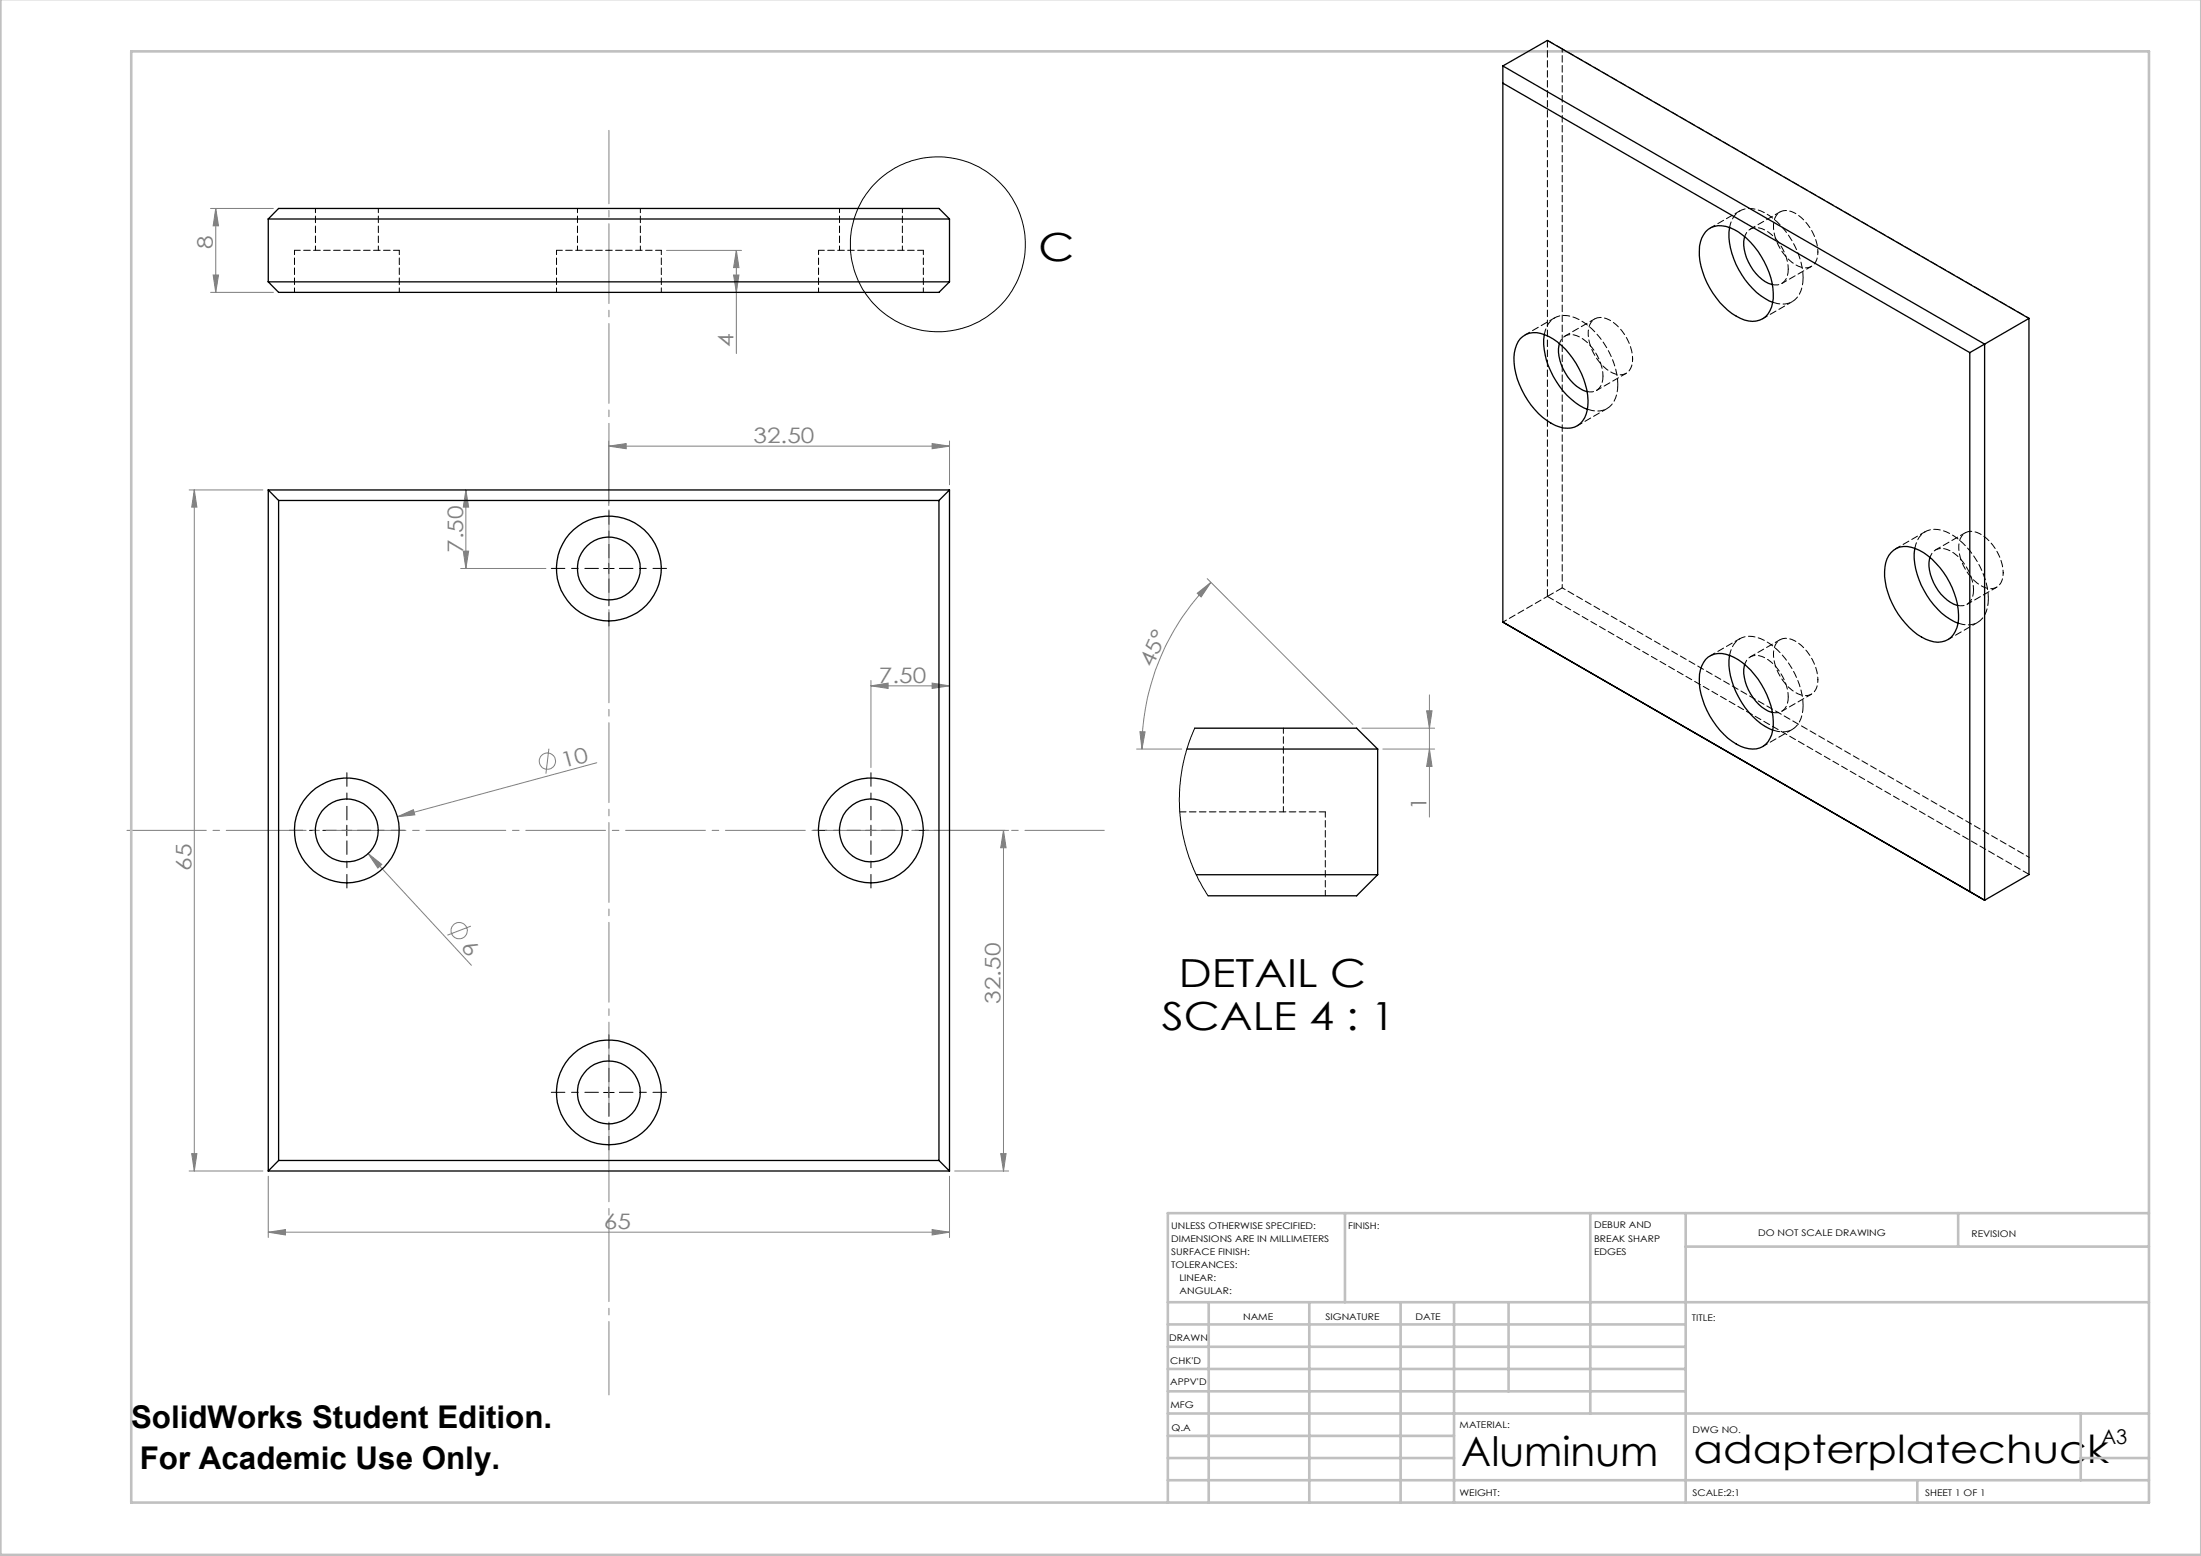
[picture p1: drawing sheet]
<svg xmlns="http://www.w3.org/2000/svg" width="420mm" height="297mm" viewBox="0 0 420 297" stroke-linecap="round" stroke-linejoin="round" font-family="sans-serif">
<g fill="none" stroke="#808080" stroke-width=".19">
<path d="M40.2 39.8h12M41.2 39.8l.5 3.3h-1zM41.2 39.8v16M40.2 55.8h12M40.7 52.5h1l-.5 3.3zM127.2 47.8h14.3M140 52.5h1l-.5 3.3zM140.5 47.8l.5 3.3h-1zM140.5 47.8v19.7M36.1 93.5h14.1M37.1 93.5l.5 3.3h-1zM37.1 93.5v130"/>
<path d="M88.9 93.5v15M88.9 93.5l.5 3.3h-1zM116.2 85.2l3.3-.5v1zM116.2 84.2v12.3M116.2 85.2h65M177.9 84.7l3.3 .5-3.3 .5zM181.2 84.2v8.3M87.9 108.5h16.3M88.4 105.2h1l-.5 3.3zM228.5 113.2l2.6-2-1.9 2.7zM230.4 110.5l27.8 27.8M231.1 111.2a45.1 45.1 0 0 0-13.2 31.8"/>
<path d="M166.2 130.9l3.3-.5v1zM166.2 129.9v16.6M166.2 130.9h15M177.9 130.4l3.3 .5-3.3 .5zM217.5 139.7h1l-.6 3.3zM259.9 139h13.9M272.2 135.7h1.1l-.5 3.3zM272.8 132.6v23.4M75.8 155.9l3.1-1.4 .3 1zM104.7 142.9l-.5 4.8M113.9 145.6l-38.1 10.3M178.2 158.5h14.3"/>
<path d="M191.5 158.5l.5 3.3h-1zM191.5 158.5v65M216.9 143h8.6M263.9 143h9.9M272.8 143l.5 3.3h-1.1zM70.2 162.9l2.6 2.1-.7 .7zM70.2 162.9l19.8 21.4M89.9 176.8l-4.5 1.7M36.1 223.5h14.1M36.6 220.2h1l-.5 3.3zM51.2 235.2l3.3-.5v1zM51.2 224.5v11.7"/>
<path d="M51.2 235.2h130M177.9 234.7l3.3 .5-3.3 .5zM181.2 224.5v11.7M182.2 223.5h10.3M191 220.2h1l-.5 3.3z"/>
<circle cx="104.4" cy="145.3" r="1.55"/>
<circle cx="87.6" cy="177.6" r="1.56"/>
</g>
<g fill="none" stroke="#000" stroke-width=".19">
<path d="M115.2 108.5h2M116.2 107.5v2M65.2 158.5h2M66.2 157.5v2M165.2 158.5h2M166.2 157.5v2M115.2 208.5h2M116.2 207.5v2"/>
<circle cx="179" cy="46.6" r="16.7"/>
</g>
<g fill="none" stroke="#000" stroke-width=".19" stroke-dasharray="15.2 1.3 1.3 1.3" stroke-dashoffset="12.6">
<path d="M114.2 108.5h-9M116.2 106.5v-9M116.2 110.5v9M118.2 108.5h9M64.2 158.5h-9M66.2 156.5v-9M68.2 158.5h9M164.2 158.5h-9M166.2 156.5v-9M168.2 158.5h9M66.2 160.5v9M166.2 160.5v9"/>
<path d="M114.2 208.5h-9M116.2 206.5v-9M116.2 210.5v9M118.2 208.5h9"/>
</g>
<path d="M116.2 24.9v241.4" fill="none" stroke="#808080" stroke-width=".19" stroke-dasharray="15.2 1.3 1.3 1.3" stroke-dashoffset="1.2"/>
<path d="M24.2 158.5h186.5" fill="none" stroke="#808080" stroke-width=".19" stroke-dasharray="15.2 1.3 1.3 1.3" stroke-dashoffset=".1"/>
<g fill="none" stroke="#c0c0c0" stroke-width=".5">
<path d="M.1 -.1v296.9h419.9M25 9.8h385.1v277h-385.1zM256.6 231.6v17M303.5 231.6v38.2M321.7 231.6v55.2M321.7 237.9h88.4M373.7 231.6v6.3M410.1 231.6h-187.3v55.2M222.8 248.6h187.3M222.8 257.1h98.9M222.8 252.8h98.9M230.6 248.6v38.2"/>
<path d="M249.8 248.6v38.2M267.3 248.6v38.2M277.5 248.6v38.2M287.9 248.6v17M222.8 265.6h98.9M222.8 261.3h98.9M222.8 278.3h54.7M222.8 274.1h54.7M222.8 269.8h187.3M397.1 278.3h13M397.1 269.8v12.7M222.8 282.5h187.3"/>
<path d="M365.9 282.5v4.3"/>
</g>
<g fill="#808080">
<path d="M75.8 155.9l3.1-1.4 .3 1z"/>
<path d="M70.2 162.9l2.6 2.1-.7 .7z"/>
<path d="M51.2 235.2l3.3-.5v1zM177.9 234.7l3.3 .5-3.3 .5z"/>
<path d="M116.2 85.2l3.3-.5v1zM177.9 84.7l3.3 .5-3.3 .5zM166.2 130.9l3.3-.5v1zM177.9 130.4l3.3 .5-3.3 .5z"/>
<path d="M228.5 113.2l2.6-2-1.9 2.7zM217.5 139.7h1l-.6 3.3z"/>
<path d="M140 52.5h1l-.5 3.3zM140.5 47.8l.5 3.3h-1z"/>
<path d="M88.4 105.2h1l-.5 3.3zM88.9 93.5l.5 3.3h-1z"/>
<path d="M191.5 158.5l.5 3.3h-1zM191 220.2h1l-.5 3.3zM37.1 93.5l.5 3.3h-1zM36.6 220.2h1l-.5 3.3zM41.2 39.8l.5 3.3h-1zM40.7 52.5h1l-.5 3.3zM272.2 135.7h1.1l-.5 3.3zM272.8 143l.5 3.3h-1.1z"/>
</g>
<g fill="none" stroke="#000" stroke-width=".25">
<path d="M286.8 12.6v106.1M286.8 12.6l91.9 53.1M286.8 15.9l89.1 51.4M286.8 12.6l8.5-4.9 91.9 53.1M51.2 41.8v12M51.2 41.8h130M51.2 41.8l2-2h126l2 2M51.2 53.8h130M51.2 53.8l2 2h126l2-2M181.2 41.8v12M325.5 44.2a4.3 4.3 0 0 1 5.4-.4 15.5 15.5 0 0 1 7.5 13.2 4.6 4.6 0 0 1-2.6 4.1 5.7 5.7 0 0 1-5.3-1.2 15.4 15.4 0 0 1-6.2-12.9 5.3 5.3 0 0 1 1.2-2.8zM330 43.4a14.6 14.6 0 0 0 4.4 11.7 10.7 10.7 0 0 0 3.9 2.6"/>
<path d="M332.9 45.2a8.6 8.6 0 0 0 3.9 8.6l1.4 .5M290.1 64.6a4.3 4.3 0 0 1 5.5-.4 15.3 15.3 0 0 1 7.4 13.2 4.1 4.1 0 0 1-3.9 4.3 9.7 9.7 0 0 1-7-4.4 14.4 14.4 0 0 1-3.1-9.9 5.6 5.6 0 0 1 1.1-2.8zM294.7 63.8a14.8 14.8 0 0 0 5.9 13.1l2.3 1.2M297.6 65.6a8.6 8.6 0 0 0 3.9 8.6l1.4 .6M375.9 67.3v102.9l2.8 1.6M378.7 65.7l-2.8 1.6M378.7 65.7v106.1M387.2 60.8v106.1l-8.5 4.9M387.2 60.8l-8.5 4.9M51.2 93.5v130M51.2 93.5l2 2M51.2 93.5h130"/>
<path d="M53.2 95.5v126M53.2 95.5h126M179.2 95.5v126M181.2 93.5l-2 2M181.2 93.5v130M286.8 118.7h.1M286.8 118.7l91.9 53.1M360.9 105.5a4.3 4.3 0 0 1 5.4-.4 15 15 0 0 1 7.3 14 3.9 3.9 0 0 1-5.3 3.2 13.8 13.8 0 0 1-7.7-8.1 10.3 10.3 0 0 1-.5-7.5zM365.4 104.7a14.6 14.6 0 0 0 4.4 11.6 10.7 10.7 0 0 0 3.8 2.7M368.3 106.4a8.4 8.4 0 0 0 2.7 7.6 5.8 5.8 0 0 0 2.6 1.6M228 139h30.9l4 4M325.5 125.9a4.3 4.3 0 0 1 5.4-.4 15.4 15.4 0 0 1 7.5 13.1 4.6 4.6 0 0 1-2.6 4.2 6.6 6.6 0 0 1-6.1-1.9 15.7 15.7 0 0 1-5.4-11.4 5.8 5.8 0 0 1 1.2-3.6z"/>
<path d="M330 125.1a14.7 14.7 0 0 0 4.4 11.6 10.7 10.7 0 0 0 3.9 2.7M332.9 126.8a8.6 8.6 0 0 0 3.9 8.6l1.4 .6M226.5 143h36.4M262.9 143v24M228.3 167h34.6M262.9 167l-4 4h-28.4M51.2 223.5h130M53.2 221.5h126M53.2 221.5l-2 2M179.2 221.5l2 2"/>
<circle cx="116.2" cy="108.5" r="6"/>
<circle cx="116.2" cy="108.5" r="10"/>
<circle cx="66.2" cy="158.5" r="6"/>
<circle cx="66.2" cy="158.5" r="10"/>
<circle cx="166.2" cy="158.5" r="6"/>
<circle cx="166.2" cy="158.5" r="10"/>
<circle cx="116.2" cy="208.5" r="6"/>
<circle cx="116.2" cy="208.5" r="10"/>
</g>
<g fill="none" stroke="#000" stroke-width=".19" stroke-dasharray="1.3 .6" stroke-dashoffset=".2">
<path d="M76.2 47.8h-20M126.2 47.8h-20M176.2 47.8h-20M332 40.3l-5.7 3.2M339.7 40.5l-5.7 3.2M340 54.1l5.7-3.2M344.1 53a15.6 15.6 0 0 0-7.3-12.4 4.5 4.5 0 0 0-5.5 .2 4.8 4.8 0 0 0-1.3 2.6M296.6 60.7l-5.6 3.2M304.3 60.9l-5.7 3.2M304.6 74.5l5.7-3.2M308.7 73.4a15.6 15.6 0 0 0-7.3-12.3 4.5 4.5 0 0 0-5.5 .1 4.8 4.8 0 0 0-1.2 2.6M336.3 60.8l5.7-3.2"/>
<path d="M301 81.3l5.6-3.3M367.4 101.5l-5.7 3.3M375 101.7l-5.6 3.3M375.4 115.4l5.6-3.3M379.4 114.2a15.6 15.6 0 0 0-7.2-12.3 4.5 4.5 0 0 0-5.6 .2 4.8 4.8 0 0 0-1.2 2.5M332 121.9l-5.7 3.3M339.7 122.1l-5.7 3.3M340 135.8l5.7-3.3M344.1 134.7a15.6 15.6 0 0 0-7.3-12.4 4.5 4.5 0 0 0-5.5 .2 4.8 4.8 0 0 0-1.3 2.6M371.7 122.1l5.7-3.3M336.3 142.5l5.7-3.3"/>
</g>
<g fill="none" stroke="#000" stroke-width=".19" stroke-dasharray="1.3 .6" stroke-dashoffset=".4">
<path d="M60.2 39.8v8M110.2 39.8v8M160.2 39.8v8M56.2 47.8v8M72.2 47.8v-8M76.2 55.8v-8M106.2 47.8v8M122.2 47.8v-8M126.2 55.8v-8M156.2 47.8v8M172.2 47.8v-8M176.2 55.8v-8"/>
<path d="M341.2 51.4a9.1 9.1 0 0 0-5-7.7 2.3 2.3 0 0 0-3.3 1.5M305.9 71.8a9.1 9.1 0 0 0-5-7.7 2.3 2.3 0 0 0-3.3 1.5M376.6 112.6a9.1 9.1 0 0 0-5-7.7 2.3 2.3 0 0 0-3.3 1.5M341.2 133a9.1 9.1 0 0 0-5-7.7 2.3 2.3 0 0 0-3.3 1.5"/>
</g>
<path d="M298.1 9.3v102.9M387.2 60.8l-89.1-51.5M298.1 112.2l89.1 51.4" fill="none" stroke="#000" stroke-width=".19" stroke-dasharray="1.3 .6" stroke-dashoffset=".6"/>
<path d="M338.3 57.7a3.9 3.9 0 0 0 5.6-3l.2-1.7M302.9 78.1a3.9 3.9 0 0 0 5.6-2.9l.2-1.8M295.3 113.8v-106.1M373.6 118.9a3.9 3.9 0 0 0 5.6-2.9l.2-1.8M338.3 139.3a3.9 3.9 0 0 0 5.6-2.9l.2-1.7" fill="none" stroke="#000" stroke-width=".19" stroke-dasharray="1.3 .6" stroke-dashoffset="-.1"/>
<path d="M338.2 54.3a2.33 2.33 0 0 0 3-2.2v-.7M302.9 74.7a2.33 2.33 0 0 0 2.9-2.2l.1-.7M373.6 115.6a2.33 2.33 0 0 0 3-2.3v-.7M338.2 136a2.33 2.33 0 0 0 3-2.3v-.7M252.9 155h-27.8" fill="none" stroke="#000" stroke-width=".19" stroke-dasharray="1.3 .6" stroke-dashoffset=".1"/>
<path d="M346.9 48.1a9.1 9.1 0 0 0-5-7.7 2.43 2.43 0 0 0-3.5 2.5 8.9 8.9 0 0 0 5.3 8.1 2.35 2.35 0 0 0 3.2-2.2v-.7M311.5 68.5a9.1 9.1 0 0 0-5-7.7 2.43 2.43 0 0 0-3.4 2.5 8.9 8.9 0 0 0 5.3 8.1 2.35 2.35 0 0 0 3.1-2.2v-.7M382.3 109.3a9.1 9.1 0 0 0-5.1-7.7 2.43 2.43 0 0 0-3.4 2.5 8.9 8.9 0 0 0 5.3 8.2 2.35 2.35 0 0 0 3.1-2.3l.1-.7M346.9 129.8a9.1 9.1 0 0 0-5-7.8 2.43 2.43 0 0 0-3.5 2.5 8.9 8.9 0 0 0 5.3 8.2 2.35 2.35 0 0 0 3.2-2.3v-.6" fill="none" stroke="#000" stroke-width=".19" stroke-dasharray="1.3 .6" stroke-dashoffset=".8"/>
<path d="M295.3 113.8l-8.5 4.9" fill="none" stroke="#000" stroke-width=".19" stroke-dasharray="1.3 .6" stroke-dashoffset=".5"/>
<path d="M298.1 9.3l-2.8-1.6M295.3 113.8l2.8-1.6M387.2 166.9l-91.9-53.1" fill="none" stroke="#000" stroke-width=".19" stroke-dasharray="1.3 .6"/>
<path d="M228 139l-1.6 4.2-.8 3.1-.5 4.2v4.4l.6 4.4 1.2 4.5 1.9 4.2 1.7 3" fill="none" stroke="#000" stroke-width=".19"/>
<path d="M244.9 155v-16M252.9 171v-16" fill="none" stroke="#000" stroke-width=".19" stroke-dasharray="1.3 .6" stroke-dashoffset=".3"/>
<text font-size="7.8" x="278.9" y="279.8">Aluminum</text>
<g font-size="7.4">
<text x="198.2" y="49.8">C</text>
<text x="224.9" y="188.4">DETAIL C</text>
<text x="221.7" y="196.6">SCALE 4 : 1</text>
<text x="323.1" y="279.3">adapterplatechuck</text>
</g>
<g font-size="6">
<text x="25" y="272.6">SolidWorks Student Edition.</text>
<text x="26.7" y="280.3">For Academic Use Only.</text>
</g>
<g font-size="4.1" fill="#808080">
<text x="40.6" y="47.5" transform="rotate(-90 40.6 47.5)">8</text>
<text x="139.9" y="66.2" transform="rotate(-90 139.9 66.2)">4</text>
<text x="143.8" y="84.6">32.50</text>
<text x="88.4" y="105.6" transform="rotate(-90 88.4 105.6)">7.50</text>
<text x="167.7" y="130.3">7.50</text>
<text x="219.9" y="127.5" transform="rotate(-66 219.9 127.5)">45°</text>
<text x="107.5" y="146.7" transform="rotate(-15 107.5 146.7)">10</text>
<text x="272.2" y="154.7" transform="rotate(-90 272.2 154.7)">1</text>
<text x="36.5" y="166.2" transform="rotate(-90 36.5 166.2)">65</text>
<text x="87.8" y="181" transform="rotate(47 87.8 181)">6</text>
<text x="190.9" y="191.6" transform="rotate(-90 190.9 191.6)">32.50</text>
<text x="115.2" y="234.6">65</text>
</g>
<text font-size="3.9" x="401" y="275.7">A3</text>
<g font-size="1.7">
<text x="223.5" y="234.6">UNLESS OTHERWISE SPECIFIED:</text>
<text x="223.5" y="237.1">DIMENSIONS ARE IN MILLIMETERS</text>
<text x="223.5" y="239.6">SURFACE FINISH:</text>
<text x="257.3" y="234.6">FINISH:</text>
<text x="304.2" y="234.5">DEBUR AND</text>
<text x="304.2" y="237">BREAK SHARP</text>
<text x="304.2" y="239.5">EDGES</text>
<text x="335.5" y="235.9">DO NOT SCALE DRAWING</text>
<text x="376.2" y="236.1">REVISION</text>
<text x="223.5" y="242.1">TOLERANCES:</text>
<text x="225.1" y="244.6">LINEAR:</text>
<text x="225.1" y="247">ANGULAR:</text>
<text x="237.2" y="252">NAME</text>
<text x="252.9" y="251.9">SIGNATURE</text>
<text x="270.1" y="251.9">DATE</text>
<text x="223.1" y="256">DRAWN</text>
<text x="322.8" y="252.2">TITLE:</text>
<text x="223.3" y="260.3">CHK'D</text>
<text x="223.3" y="264.4">APPV'D</text>
<text x="223.3" y="268.7">MFG</text>
<text x="223.6" y="273.1">Q.A</text>
<text x="278.5" y="272.5">MATERIAL:</text>
<text x="323" y="273.6">DWG NO.</text>
<text x="278.5" y="285.5">WEIGHT:</text>
<text x="323" y="285.6">SCALE:2:1</text>
<text x="367.4" y="285.6">SHEET 1 OF 1</text>
</g>
</svg>
